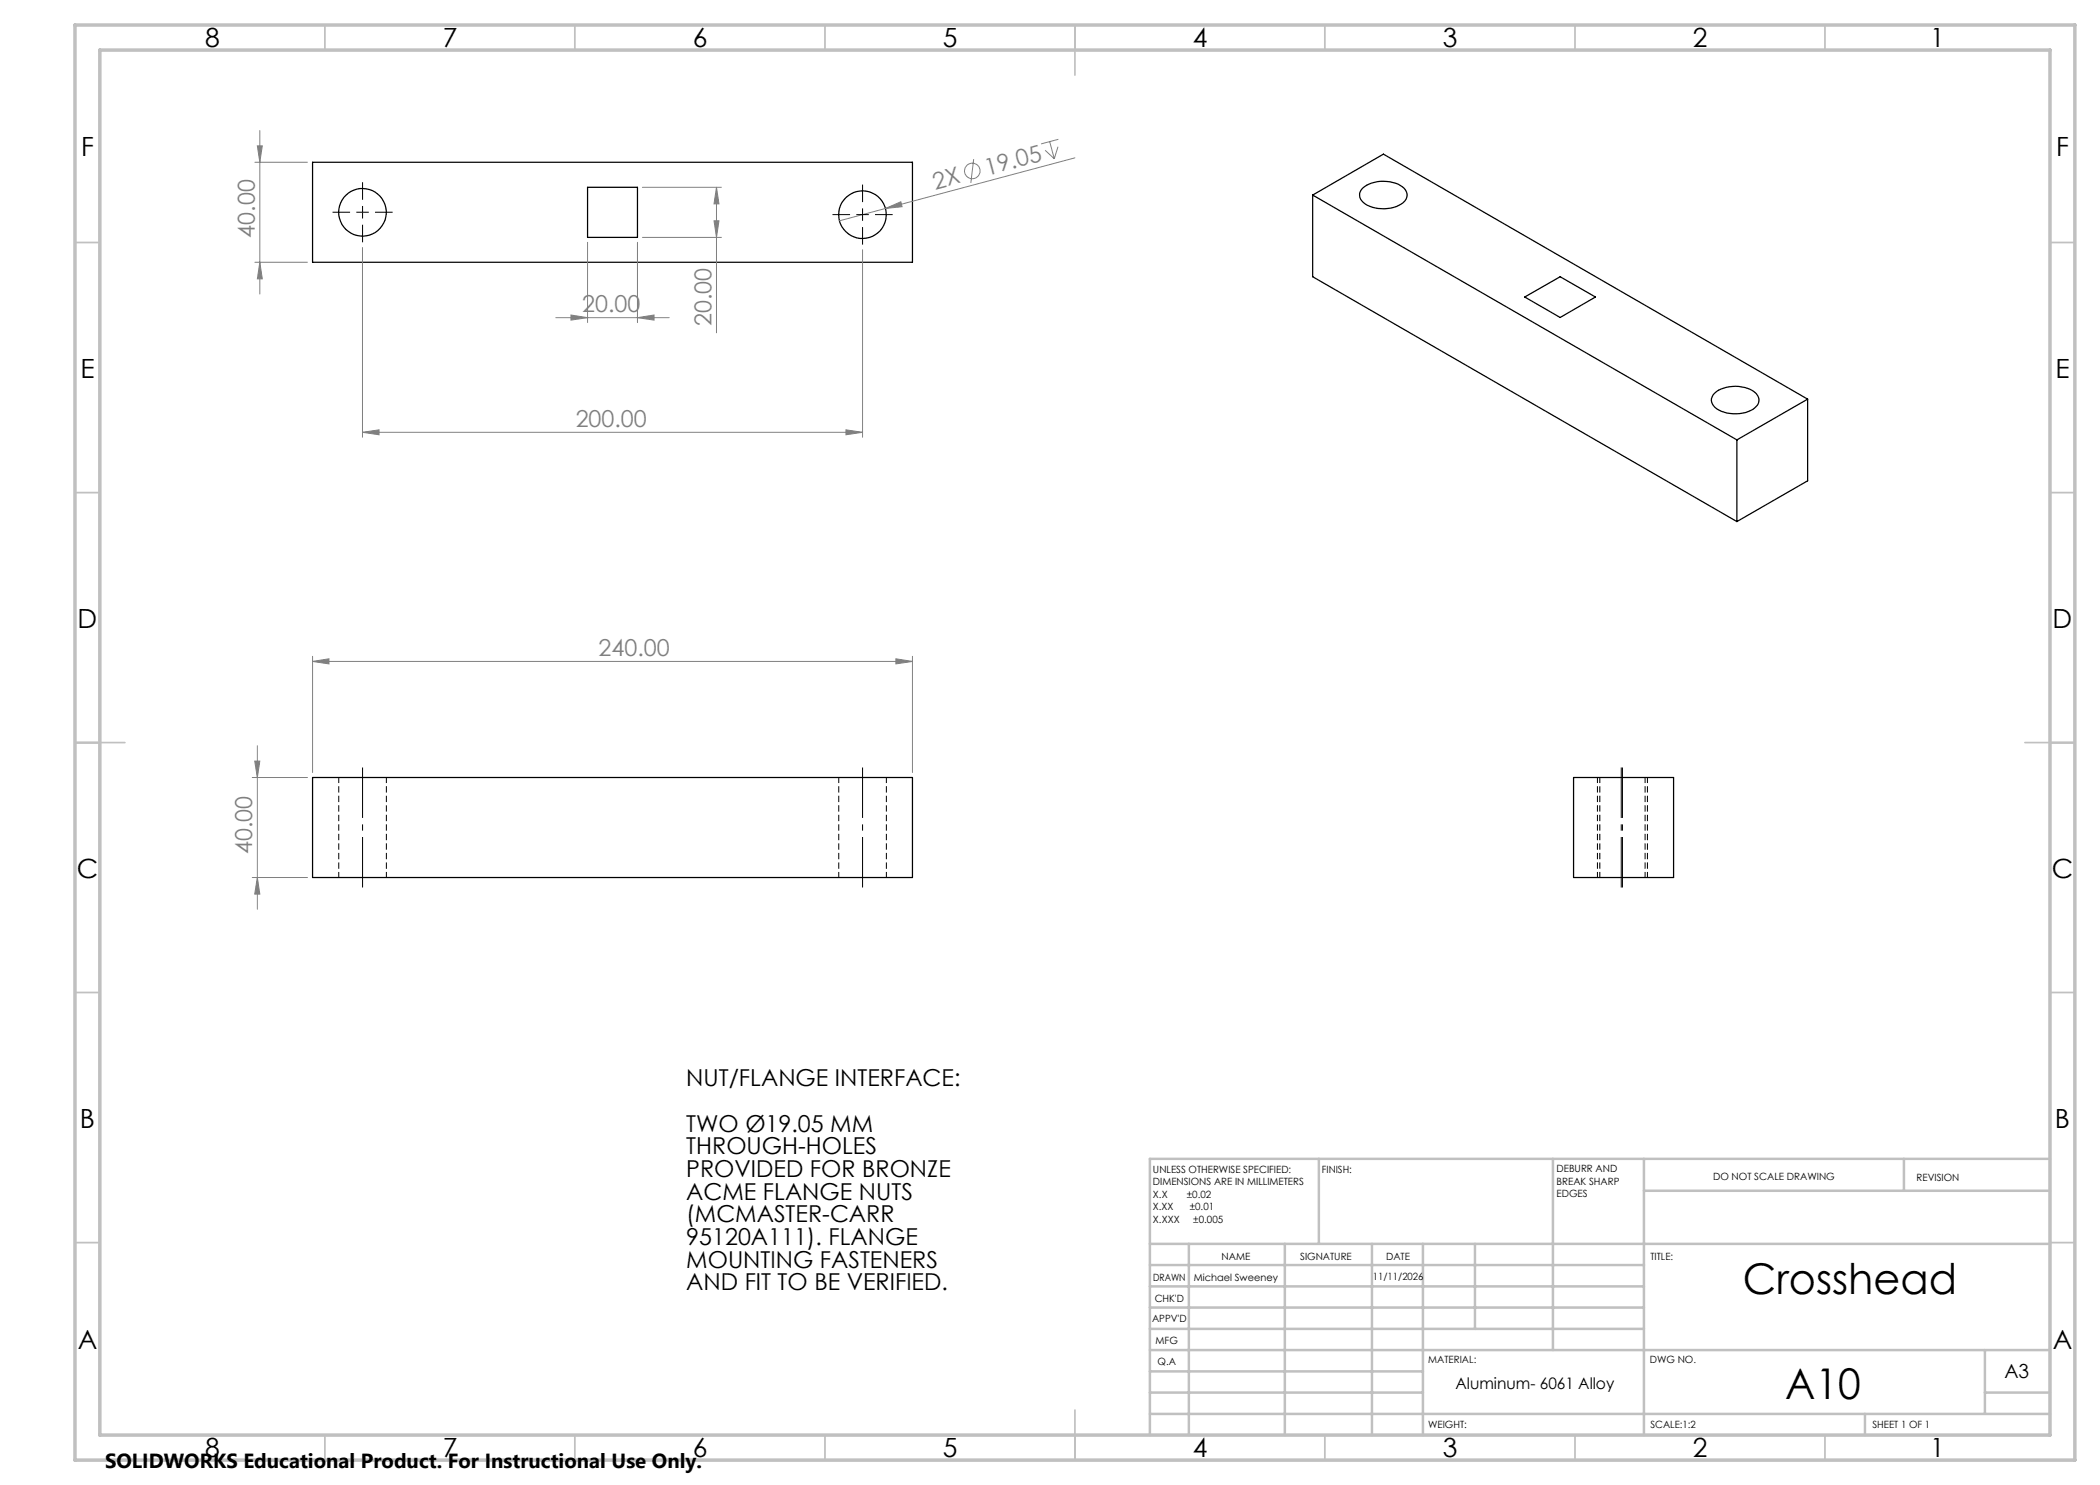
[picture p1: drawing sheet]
<svg xmlns="http://www.w3.org/2000/svg" width="420mm" height="297mm" viewBox="0 0 420 297" stroke-linecap="round" stroke-linejoin="round" font-family="sans-serif">
<path d="M67.7 155.5v20M167.7 155.5v20M319.5 155.5v20M320 155.5v20M77.3 175.5v-20M177.3 175.5v-20M329 175.5v-20M329.5 175.5v-20" fill="none" stroke="#000" stroke-width=".2" stroke-dasharray="1.3 .6" stroke-dashoffset=".2" stroke-linecap="butt"/>
<g fill="none" stroke="#000" stroke-width=".25">
<path d="M62.5 32.5h120v20h-120zM117.5 37.5h10v10h-10zM262.5 39l84.9 49M262.5 39l14.2-8.2 84.8 49M262.5 39v16.3l84.9 49M272.5 37.6a6.9 6.9 0 0 1 8.4 .1 2.05 2.05 0 0 1-1.1 3.4 7.2 7.2 0 0 1-7.2-.6 1.85 1.85 0 0 1-.1-2.9zM304.9 59.4l7.1-4.1 7.1 4.1-7.1 4.1zM342.9 78.7a6.8 6.8 0 0 1 8.4 0 1.93 1.93 0 0 1-.7 3.1 7.1 7.1 0 0 1-7.6-.3 1.78 1.78 0 0 1-.1-2.8zM361.5 79.8l-14.1 8.2M361.5 79.8v16.4l-14.1 8.1M347.4 88v16.3M62.5 155.5h120v20h-120z"/>
<path d="M314.7 155.5h20v20h-20z"/>
<circle cx="72.5" cy="42.5" r="4.8"/>
<circle cx="172.5" cy="42.9" r="4.8"/>
</g>
<path d="M50.4 155.5h11.1M50.9 152.2h1.1l-.5 3.3zM51.5 149.2v32.7M50.4 175.5h11.1" fill="none" stroke="#808080" stroke-width=".2"/>
<g fill="none" stroke="#c0c0c0" stroke-width=".35">
<path d="M65 5v5M115 5v5M165 5v5M215 5v10M265 5v5M315 5v5M365 5v5M15 48.5h5M410 48.5h5M15 98.5h5M410 98.5h5M15 148.5h10"/>
<path d="M405 148.5h10M15 198.5h5M410 198.5h5M15 248.5h5M410 248.5h5M65 287v5M115 287v5M165 287v5M215 282v10M265 287v5M315 287v5M365 287v5"/>
</g>
<g fill="none" stroke="#c0c0c0" stroke-width=".5">
<path d="M263.8 231.8v17M310.6 231.8v38.2M328.8 231.8v55.2M328.8 238.2h81.2M380.8 231.8v6.4M410 231.8h-180v55.2M230 248.8h180M230 257.3h98.8M230 253h98.8M237.8 248.8v38.2M257 248.8v38.2M274.4 248.8v38.2"/>
<path d="M284.6 248.8v38.2M295 248.8v17M230 265.8h98.8M230 261.5h98.8M230 278.5h54.6M230 274.3h54.6M230 270h180M397 278.5h13M397 270v12.8M230 282.8h180M373 282.8v4.2"/>
</g>
<path d="M15 5h400v287h-400zM20 10h390v277h-390z" fill="none" stroke="#c0c0c0" stroke-width=".7"/>
<path d="M50.9 152.2h1.1l-.5 3.3z" fill="#808080"/>
<path d="M51.5 175.5l.5 3.3h-1.1z" fill="none" stroke="#808080" stroke-width=".2"/>
<path d="M51.5 175.5l.5 3.3h-1.1z" fill="#808080"/>
<path d="M62.5 131.3v23.2M62.5 132.3h120M179.2 131.8l3.3 .5-3.3 .5zM182.5 131.3v23.2" fill="none" stroke="#808080" stroke-width=".2"/>
<path d="M179.2 131.8l3.3 .5-3.3 .5z" fill="#808080"/>
<path d="M62.5 132.3l3.3-.5v1z" fill="none" stroke="#808080" stroke-width=".2"/>
<path d="M62.5 132.3l3.3-.5v1z" fill="#808080"/>
<path d="M51 32.5h10.5M52 26.1v32.7M51 52.5h10.5M52 52.5l.5 3.3h-1z" fill="none" stroke="#808080" stroke-width=".2"/>
<path d="M72.5 177.5v-24M172.5 177.5v-24" fill="none" stroke="#000" stroke-width=".2" stroke-dasharray="15.2 1.3 1.3 1.3" stroke-dashoffset="5.1" stroke-linecap="butt"/>
<path d="M52 52.5l.5 3.3h-1z" fill="#808080"/>
<path d="M51.5 29.2h1l-.5 3.3z" fill="none" stroke="#808080" stroke-width=".2"/>
<path d="M51.5 29.2h1l-.5 3.3z" fill="#808080"/>
<g fill="none" stroke="#808080" stroke-width=".2">
<path d="M194.7 31.8l-.5 4.8M209 30.1l1.9 1.6M209.9 28.3l1 3.4M211.6 29.3l-.7 2.4M211.7 27.9l-3.5 .9M215 31.6l-47.1 12.6M177.1 41.7l3.1-1.3 .2 .9z"/>
<circle cx="194.5" cy="34.2" r="1.56"/>
</g>
<path d="M177.1 41.7l3.1-1.3 .2 .9z" fill="#808080"/>
<path d="M117.5 48.5v16M127.5 48.5v16M111.2 63.5h22.6M114.2 63l3.3 .5-3.3 .5z" fill="none" stroke="#808080" stroke-width=".2"/>
<path d="M114.2 63l3.3 .5-3.3 .5z" fill="#808080"/>
<path d="M127.5 63.5l3.3-.5v1z" fill="none" stroke="#808080" stroke-width=".2"/>
<path d="M127.5 63.5l3.3-.5v1z" fill="#808080"/>
<path d="M128.5 37.5h15.8M143.3 37.5v29.1M128.5 47.5h15.8M142.8 44.2h1l-.5 3.3z" fill="none" stroke="#808080" stroke-width=".2"/>
<path d="M142.8 44.2h1l-.5 3.3z" fill="#808080"/>
<path d="M143.3 37.5l.5 3.3h-1z" fill="none" stroke="#808080" stroke-width=".2"/>
<path d="M143.3 37.5l.5 3.3h-1z" fill="#808080"/>
<path d="M72.5 49.5v38M172.5 49.9v37.6M72.5 86.5l3.3-.5v1zM72.5 86.5h100" fill="none" stroke="#808080" stroke-width=".2"/>
<path d="M72.5 86.5l3.3-.5v1z" fill="#808080"/>
<path d="M169.2 86l3.3 .5-3.3 .5z" fill="none" stroke="#808080" stroke-width=".2"/>
<path d="M169.2 86l3.3 .5-3.3 .5z" fill="#808080"/>
<g fill="none" stroke="#000" stroke-width=".2" stroke-dasharray="15.2 1.3 1.3 1.3" stroke-linecap="butt">
<path d="M72.5 39.9v-3.5M70 42.4h-3.5M72.5 42.4v-1.2M72.5 42.4h-1.2M72.5 42.4v1.3M72.5 42.4h1.3M72.5 44.9v3.6M75 42.4h3.5M170 42.9h-3.5M172.5 42.9v-1.2M172.5 42.9h-1.2M172.5 42.9v1.3"/>
<path d="M172.5 42.9h1.3M172.5 40.4v-3.5M172.5 45.4v3.5M175 42.9h3.5"/>
</g>
<path d="M324.5 153.5v24M324.3 177.5v-24" fill="none" stroke="#000" stroke-width=".2" stroke-dasharray="15.2 1.3 1.3 1.3" stroke-dashoffset="5.1" stroke-linecap="butt"/>
<g font-size="8.5">
<text x="348.6" y="258.8">Crosshead</text>
<text x="357.1" y="279.7">A10</text>
</g>
<g font-size="5.3">
<text x="41" y="9.5">8</text>
<text x="88.5" y="9.5">7</text>
<text x="138.5" y="9.5">6</text>
<text x="188.5" y="9.5">5</text>
<text x="238.5" y="9.5">4</text>
<text x="288.5" y="9.5">3</text>
<text x="338.5" y="9.5">2</text>
<text x="386" y="9.5">1</text>
<text x="16.2" y="31.3">F</text>
<text x="411.2" y="31.3">F</text>
<text x="16.1" y="75.5">E</text>
<text x="411.1" y="75.5">E</text>
<text x="15.5" y="125.5">D</text>
<text x="410.5" y="125.5">D</text>
<text x="15.4" y="175.5">C</text>
<text x="410.4" y="175.5">C</text>
<text x="16" y="225.5">B</text>
<text x="411" y="225.5">B</text>
<text x="15.5" y="269.8">A</text>
<text x="410.5" y="269.8">A</text>
<text x="41" y="291.5">8</text>
<text x="88.5" y="291.5">7</text>
<text x="138.5" y="291.5">6</text>
<text x="188.5" y="291.5">5</text>
<text x="238.5" y="291.5">4</text>
<text x="288.5" y="291.5">3</text>
<text x="338.5" y="291.5">2</text>
<text x="386" y="291.5">1</text>
</g>
<g font-size="4.7" fill="#808080">
<text x="197.4" y="35.2" transform="rotate(-15 197.4 35.2)">19.05</text>
<text x="187.1" y="37.9" transform="rotate(-15 187.1 37.9)">2X</text>
<text x="51" y="47.5" transform="rotate(-90 51 47.5)">40.00</text>
<text x="116.4" y="62.5">20.00</text>
<text x="142.3" y="65.3" transform="rotate(-90 142.3 65.3)">20.00</text>
<text x="115.1" y="85.4">200.00</text>
<text x="119.7" y="131.2">240.00</text>
<text x="50.5" y="170.8" transform="rotate(-90 50.5 170.8)">40.00</text>
</g>
<g font-size="4.7">
<text x="137.3" y="217.3">NUT/FLANGE INTERFACE:</text>
<text x="137.3" y="226.3">TWO Ø19.05 MM</text>
<text x="137.3" y="230.9">THROUGH-HOLES</text>
<text x="137.3" y="235.4">PROVIDED FOR BRONZE</text>
<text x="137.3" y="239.9">ACME FLANGE NUTS</text>
<text x="137.3" y="244.5">(MCMASTER-CARR</text>
<text x="137.3" y="249">95120A111). FLANGE</text>
<text x="137.3" y="253.5">MOUNTING FASTENERS</text>
<text x="137.3" y="258">AND FIT TO BE VERIFIED.</text>
</g>
<text font-size="4.1" x="21" y="293.7">SOLIDWORKS Educational Product. For Instructional Use Only.</text>
<text font-size="3.9" x="400.9" y="275.5">A3</text>
<text font-size="3.2" x="291.1" y="277.9">Aluminum- 6061 Alloy</text>
<g font-size="2">
<text x="230.6" y="234.6">UNLESS OTHERWISE SPECIFIED:</text>
<text x="230.6" y="237.1">DIMENSIONS ARE IN MILLIMETERS</text>
<text x="230.6" y="239.6">X.X</text>
<text x="237.4" y="239.6">±0.02</text>
<text x="264.4" y="234.6">FINISH:</text>
<text x="311.3" y="234.5">DEBURR AND</text>
<text x="311.3" y="237">BREAK SHARP</text>
<text x="311.3" y="239.5">EDGES</text>
<text x="342.6" y="236">DO NOT SCALE DRAWING</text>
<text x="383.3" y="236.2">REVISION</text>
<text x="230.6" y="242.1">X.XX</text>
<text x="230.6" y="244.6">X.XXX</text>
<text x="238" y="242.1">±0.01</text>
<text x="238.7" y="244.6">±0.005</text>
<text x="244.3" y="252">NAME</text>
<text x="260" y="251.9">SIGNATURE</text>
<text x="277.2" y="251.9">DATE</text>
<text x="330.1" y="251.9">TITLE:</text>
<text x="230.6" y="256.1">DRAWN</text>
<text x="238.7" y="256.1">Michael Sweeney</text>
<text x="274.6" y="255.9">11/11/2026</text>
<text x="230.9" y="260.3">CHK'D</text>
<text x="230.4" y="264.4">APPV'D</text>
<text x="231.1" y="268.8">MFG</text>
<text x="231.5" y="273">Q.A</text>
<text x="285.6" y="272.5">MATERIAL:</text>
<text x="330" y="272.5">DWG NO.</text>
<text x="285.6" y="285.5">WEIGHT:</text>
<text x="330.1" y="285.6">SCALE:1:2</text>
<text x="374.5" y="285.6">SHEET 1 OF 1</text>
</g>
</svg>
